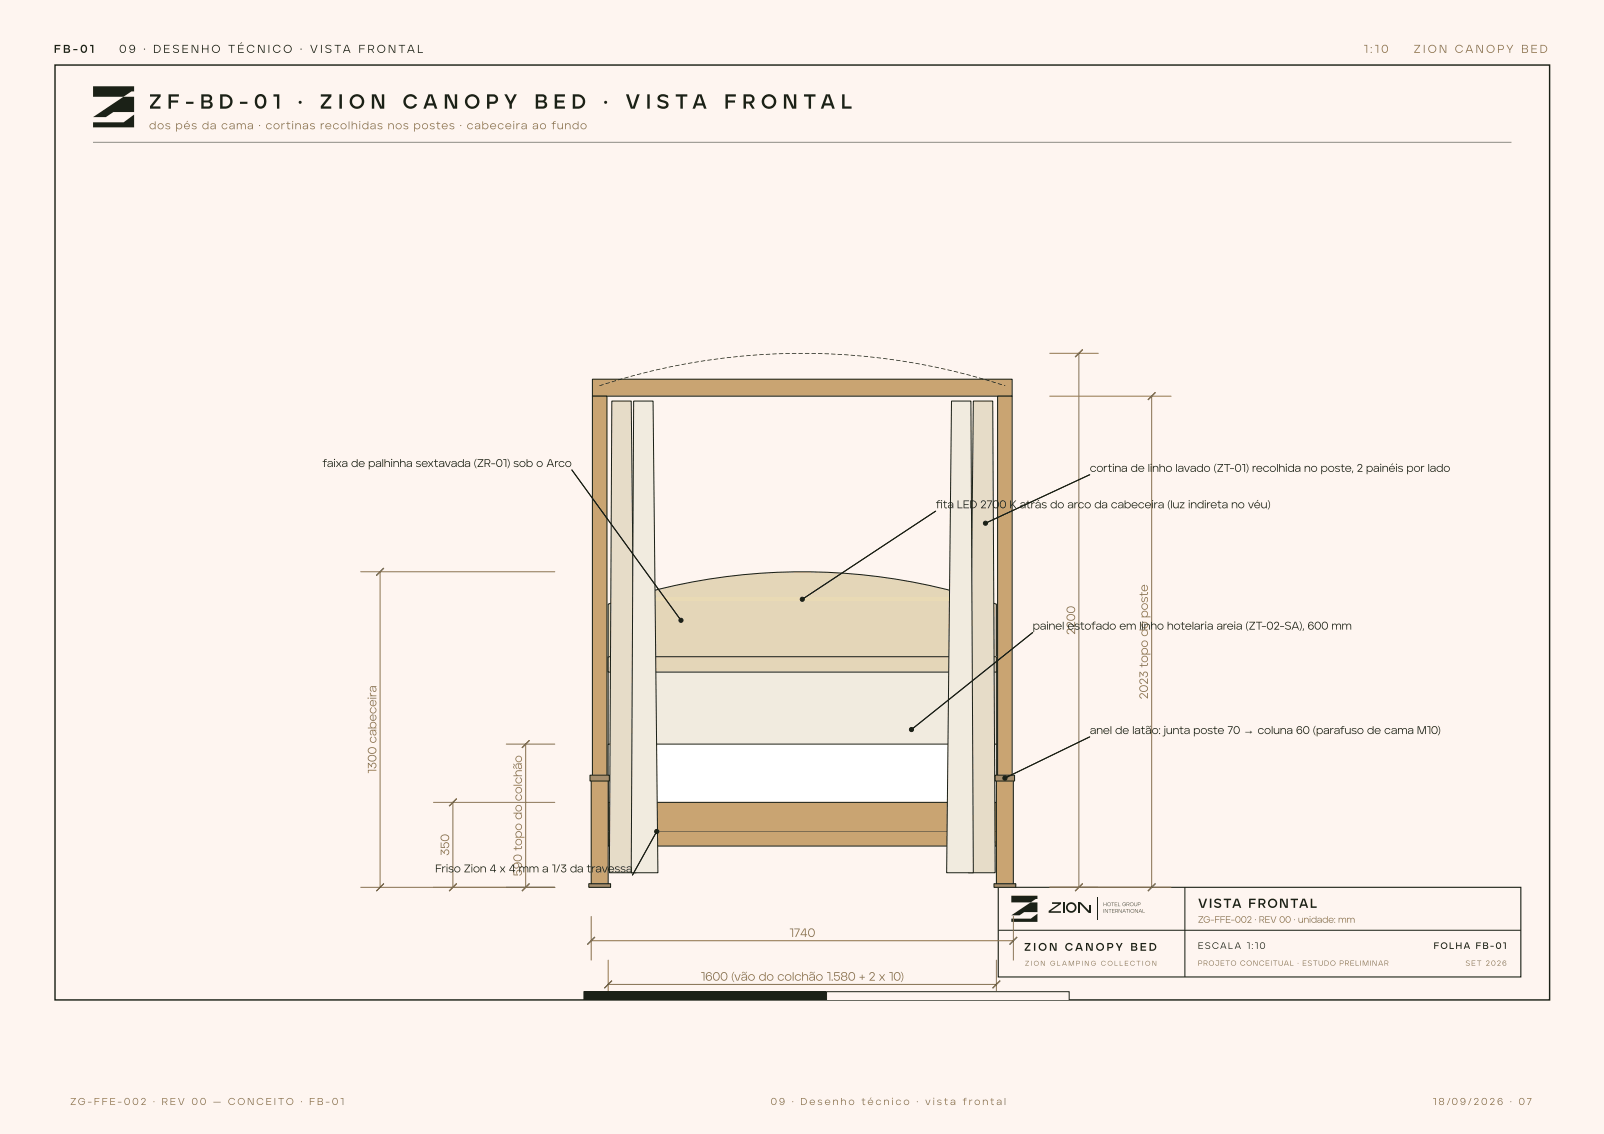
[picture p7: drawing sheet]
<svg xmlns="http://www.w3.org/2000/svg" width="297mm" height="210mm" viewBox="0 0 297 210" stroke-linecap="round" stroke-linejoin="round" font-family="sans-serif">
<g fill="#fef5f0">
<path d="M0 0h297v209.9h-297z"/>
<path d="M10.1 11.9h277v173.3h-277z"/>
</g>
<path d="M10.2 12h276.7v173.1h-276.7z" fill="none" stroke="#1b2117" stroke-width=".26"/>
<g fill="#1b2117">
<path d="M17.2 16h7.6v.9h-.5l-1.4 1h-5.7z"/>
<path d="M17.2 21.7l5.7-3.8h1.9v2.8h-3.8l-1.4 1z"/>
<path d="M17.2 22.6h5.7l1.9-1.4v2.4h-7.6z"/>
</g>
<path d="M17.2 26.3h262.7" fill="none" stroke="#1b2117" stroke-width=".19"/>
<path d="M184.8 164.2h96.8v16.6h-96.8z" fill="#fef5f0"/>
<path d="M184.8 164.2h96.8v16.6h-96.8z" fill="none" stroke="#1b2117" stroke-width=".21"/>
<path d="M184.8 172.2h96.8M219.4 164.2v16.6" fill="none" stroke="#1b2117" stroke-width=".19"/>
<g fill="#1b2117">
<path d="M187.3 165.8h4.8v.6h-.3l-1 .6h-3.5z"/>
<path d="M187.3 169.4l3.5-2.4h1.3v1.8h-2.4l-.9 .6z"/>
<path d="M187.3 170h3.6l1.2-.9v1.5h-4.8z"/>
<path d="M194.8 167h1.7v.3l-2 1.4h2v.2h-2.3v-.3l1.8-1.3h-1.2z"/>
<path d="M196.8 167h.3v1.9h-.3z"/>
</g>
<circle cx="198.4" cy="168" r=".82" fill="none" stroke="#1b2117" stroke-width=".32"/>
<g fill="#1b2117">
<path d="M199.6 167h.3v1.9h-.3z"/>
<path d="M199.7 167h.4l1.9 1.9h-.5z"/>
<path d="M201.8 167.6h.3v1.3h-.3z"/>
</g>
<path d="M203.2 166.1v4.2" fill="none" stroke="#1b2117" stroke-width=".19"/>
<path d="M112.6 111.8a110.8 110.8 0 0 1 71.9 0v12.6h-71.9z" fill="#e4d6b8"/>
<path d="M112.6 111.8a110.8 110.8 0 0 1 71.9 0v12.6h-71.9z" fill="none" stroke="#1b2117" stroke-width=".19"/>
<path d="M112.6 121.6h71.9v26.9h-71.9z" fill="#f1ebdf"/>
<path d="M112.6 121.6h71.9v26.9h-71.9z" fill="none" stroke="#1b2117" stroke-width=".19"/>
<path d="M112.6 121.6h71.9v2.8h-71.9z" fill="#e4d6b8"/>
<path d="M112.6 121.6h71.9v2.8h-71.9z" fill="none" stroke="#1b2117" stroke-width=".19"/>
<path d="M115.5 110.9h66.1" fill="none" stroke="#f7e3b0" stroke-width=".69"/>
<path d="M112.6 137.7h71.9v11.3h-71.9z" fill="#fff"/>
<path d="M112.6 137.7h71.9v11.3h-71.9z" fill="none" stroke="#1b2117" stroke-width=".19"/>
<path d="M112.6 148.5h71.9v8.1h-71.9z" fill="#c9a472"/>
<path d="M112.6 148.5h71.9v8.1h-71.9z" fill="none" stroke="#1b2117" stroke-width=".19"/>
<path d="M112.6 153.9h71.9" fill="none" stroke="#8b714e" stroke-width=".24"/>
<path d="M113.3 74.2h3.6l.9 87.3h-5z" fill="#e6dcc8"/>
<path d="M113.3 74.2h3.6l.9 87.3h-5z" fill="none" stroke="#1b2117" stroke-width=".19"/>
<path d="M117.3 74.2h3.6l.9 87.3h-4.9z" fill="#f1ebdf"/>
<path d="M117.3 74.2h3.6l.9 87.3h-4.9z" fill="none" stroke="#1b2117" stroke-width=".19"/>
<path d="M180.2 74.2h3.6l.5 87.3h-5z" fill="#e6dcc8"/>
<path d="M180.2 74.2h3.6l.5 87.3h-5z" fill="none" stroke="#1b2117" stroke-width=".19"/>
<path d="M176.2 74.2h3.6l.4 87.3h-4.9z" fill="#f1ebdf"/>
<path d="M176.2 74.2h3.6l.4 87.3h-4.9z" fill="none" stroke="#1b2117" stroke-width=".19"/>
<path d="M109.7 70.2h77.7v3.1h-77.7z" fill="#c9a472"/>
<path d="M109.7 70.2h77.7v3.1h-77.7z" fill="none" stroke="#1b2117" stroke-width=".19"/>
<path d="M111 71.3l.8-.1-.7 .2zM112.1 71l.8-.2-.7 .3zM113.3 70.6l.8-.2-.7 .3zM114.4 70.3l.8-.2-.7 .3zM115.6 69.9l.8-.1-.7 .2zM116.8 69.6l.8-.2-.7 .3zM117.9 69.3l.8-.1-.7 .2zM119.1 69l.8-.1-.7 .2zM120.3 68.7l.8-.1-.7 .2zM121.5 68.4l.8-.1-.8 .2zM122.6 68.2l.9-.2-.8 .3zM123.8 67.9l.8-.1-.7 .2zM125 67.7l.8-.1-.7 .2zM126.2 67.4l.8-.1-.7 .3zM127.4 67.2l.8-.1-.7 .2zM128.6 67l.8-.1-.7 .2zM129.8 66.8l.8-.1-.7 .2zM131 66.6h.8l-.8 .1zM132.2 66.5l.8-.1-.8 .2zM133.4 66.3h.8l-.8 .1zM134.6 66.2l.8-.1-.8 .2zM135.8 66h.8l-.8 .1zM137 65.9h.8l-.8 .1zM138.2 65.8h.8l-.8 .1zM139.4 65.7h.8l-.7 .1zM140.6 65.6h.8l-.7 .1zM141.8 65.5h.8l-.7 .2zM143 65.5h.8l-.7 .1zM144.2 65.4l.8 .1h-.7zM145.4 65.4h.8l-.7 .1zM146.6 65.4h.9l-.8 .1zM147.9 65.4h.8l-.8 .1zM149.1 65.4h.8l-.8 .1zM150.3 65.4h.8l-.8 .1zM151.5 65.4l.8 .1h-.8zM152.7 65.4l.8 .1h-.8zM153.9 65.5l.8 .1h-.8zM155.1 65.5l.8 .1-.7 .1zM156.3 65.6l.8 .1h-.7zM157.5 65.7l.8 .1h-.7zM158.7 65.8l.8 .1h-.7zM159.9 65.9l.8 .1h-.7zM161.1 66l.8 .2-.7-.1zM162.3 66.1l.8 .2h-.7zM163.5 66.3l.8 .1h-.7zM164.7 66.4l.8 .2h-.7zM165.9 66.6l.8 .2-.7-.1zM167.1 66.8l.8 .2-.7-.1zM168.3 67l.8 .2-.7-.1zM169.5 67.2l.8 .2-.7-.1zM170.7 67.4l.8 .2-.8-.1zM171.9 67.6l.8 .2h-.8zM173.1 67.9l.8 .2-.8-.1zM174.3 68.1l.8 .3-.8-.1zM175.5 68.4l.7 .2-.7-.1zM176.6 68.7l.8 .2-.7-.1zM177.8 69l.8 .2-.8-.1zM179 69.3l.8 .2-.8-.1zM180.2 69.6l.7 .2-.7-.1zM181.3 69.9l.8 .3-.8-.2zM182.5 70.2l.7 .3-.7-.2zM183.6 70.6l.8 .3-.7-.2zM184.8 70.9l.8 .3-.8-.1zM186 71.3l.1 .1z" fill="#1b2117"/>
<path d="M109.5 144h3.1v20.2h-3.1z" fill="#c9a472"/>
<path d="M109.5 144h3.1v20.2h-3.1z" fill="none" stroke="#1b2117" stroke-width=".19"/>
<path d="M109 163.6h4.1v.6h-4.1z" fill="#a48a57"/>
<path d="M109 163.6h4.1v.6h-4.1z" fill="none" stroke="#1b2117" stroke-width=".19"/>
<path d="M109.7 73.3h2.7v70.7h-2.7z" fill="#c9a472"/>
<path d="M109.7 73.3h2.7v70.7h-2.7z" fill="none" stroke="#1b2117" stroke-width=".19"/>
<path d="M109.2 143.5h3.6v1.1h-3.6z" fill="#a48a57"/>
<path d="M109.2 143.5h3.6v1.1h-3.6z" fill="none" stroke="#1b2117" stroke-width=".19"/>
<path d="M184.5 144h3.1v20.2h-3.1z" fill="#c9a472"/>
<path d="M184.5 144h3.1v20.2h-3.1z" fill="none" stroke="#1b2117" stroke-width=".19"/>
<path d="M184 163.6h4.1v.6h-4.1z" fill="#a48a57"/>
<path d="M184 163.6h4.1v.6h-4.1z" fill="none" stroke="#1b2117" stroke-width=".19"/>
<path d="M184.7 73.3h2.7v70.7h-2.7z" fill="#c9a472"/>
<path d="M184.7 73.3h2.7v70.7h-2.7z" fill="none" stroke="#1b2117" stroke-width=".19"/>
<path d="M184.3 143.5h3.6v1.1h-3.6z" fill="#a48a57"/>
<path d="M173.3 94.6l-24.7 16.3M184.3 143.5h3.6v1.1h-3.6z" fill="none" stroke="#1b2117" stroke-width=".19"/>
<g fill="none" stroke="#8b714e" stroke-width=".19">
<path d="M194.4 65.4h9M194.4 73.3h22.4M199.8 65.4v98.8M200.5 64.7l-1.4 1.4M213.3 73.3v90.9M213.9 72.6l-1.3 1.4M66.8 105.8h35.9M70.4 105.8v58.4M71.1 105.1l-1.4 1.4M93.7 137.7h9M97.3 137.7v26.5M98 137l-1.4 1.4"/>
<path d="M80.3 148.5h22.4M83.9 148.5v15.7M84.6 147.8l-1.4 1.4M66.8 164.2h35.9M71.1 163.5l-1.4 1.4M84.6 163.5l-1.4 1.4M98 163.5l-1.4 1.4M109.5 169.6v8.1M109.5 174.1h78.1M110.2 173.4l-1.4 1.4M112.6 177.7v7.3M184.5 177.7v7.3"/>
<path d="M187.6 169.6v8.1M188.3 173.4l-1.3 1.4M194.4 164.2h22.4M200.5 163.5l-1.4 1.4M213.9 163.5l-1.3 1.4M112.6 182.2h71.9M113.3 181.5l-1.4 1.4M185.2 181.5l-1.4 1.4"/>
</g>
<g fill="#000">
<path d="M199.1 66.1l1.4-1.4zM212.6 74l1.3-1.4zM69.7 106.5l1.4-1.4zM148.6 110.9l24.7-16.3zM96.6 138.4l1.4-1.4zM83.2 149.2l1.4-1.4zM69.7 164.9l1.4-1.4zM83.2 164.9l1.4-1.4zM96.6 164.9l1.4-1.4zM108.8 174.8l1.4-1.4zM188.3 173.4l-1.3 1.4zM199.1 164.9l1.4-1.4z"/>
<path d="M212.6 164.9l1.3-1.4zM111.9 182.9l1.4-1.4zM183.8 182.9l1.4-1.4z"/>
</g>
<circle cx="148.6" cy="110.9" r=".38" fill="#1b2117"/>
<g fill="none" stroke="#1b2117" stroke-width=".19">
<path d="M105.9 87l20.2 27.8"/>
<circle cx="148.6" cy="110.9" r=".38"/>
</g>
<path d="M105.9 87l20.2 27.8z" fill="#000"/>
<circle cx="126.1" cy="114.8" r=".38" fill="#1b2117"/>
<g fill="none" stroke="#1b2117" stroke-width=".19">
<path d="M191.2 117.1l-22.4 17.9"/>
<circle cx="126.1" cy="114.8" r=".38"/>
</g>
<path d="M168.8 135l22.4-17.9z" fill="#000"/>
<circle cx="168.8" cy="135" r=".38" fill="#1b2117"/>
<g fill="none" stroke="#1b2117" stroke-width=".19">
<path d="M201.8 87.9l-19.3 8.9"/>
<circle cx="168.8" cy="135" r=".38"/>
</g>
<path d="M182.5 96.8l19.3-8.9z" fill="#000"/>
<circle cx="182.5" cy="96.8" r=".38" fill="#1b2117"/>
<g fill="none" stroke="#1b2117" stroke-width=".19">
<path d="M121.6 153.9l-4.5 8.1"/>
<circle cx="182.5" cy="96.8" r=".38"/>
</g>
<path d="M121.6 153.9l-4.5 8.1z" fill="#000"/>
<circle cx="121.6" cy="153.9" r=".38" fill="#1b2117"/>
<g fill="none" stroke="#1b2117" stroke-width=".19">
<path d="M201.8 136.4l-15.7 7.6"/>
<circle cx="121.6" cy="153.9" r=".38"/>
</g>
<path d="M186.1 144l15.7-7.6z" fill="#000"/>
<circle cx="186.1" cy="144" r=".38" fill="#1b2117"/>
<circle cx="186.1" cy="144" r=".38" fill="none" stroke="#1b2117" stroke-width=".19"/>
<path d="M108.1 183.6h45v1.4h-45z" fill="#1b2117"/>
<path d="M108.1 185v-1.4h45v1.4" fill="none" stroke="#1b2117" stroke-width=".19"/>
<path d="M153.1 183.6h44.9v1.4h-44.9z" fill="#fef5f0"/>
<path d="M153.1 185v-1.4h44.9v1.4" fill="none" stroke="#1b2117" stroke-width=".19"/>
<g font-size="3.8" fill="#1b2117">
<text x="27.6" y="20.1">Z F - B D - 0</text>
<text x="50.5" y="20.1">1</text>
<text x="55.1" y="20.1">·</text>
<text x="59.2" y="20.1">Z I O N</text>
<text x="74.6" y="20.1">C A N O P Y</text>
<text x="99" y="20.1">B E D</text>
<text x="111.7" y="20.1">·</text>
<text x="115.8" y="20.1">V I S T A</text>
<text x="134.1" y="20.1">F R O N T A L</text>
</g>
<text font-size="2.4" fill="#1b2117" x="221.8" y="168">VISTA FRONTAL</text>
<g font-size="2.2" fill="#8b714e">
<text x="199.1" y="117.5" transform="rotate(-90 199.1 117.5)">2200</text>
<text x="212.6" y="129.4" transform="rotate(-90 212.6 129.4)">2023 topo do poste</text>
<text x="69.7" y="143.2" transform="rotate(-90 69.7 143.2)">1300 cabeceira</text>
<text x="96.6" y="148.3" transform="rotate(-90 96.6 148.3)">colchão</text>
<text x="83.2" y="158.4" transform="rotate(-90 83.2 158.4)">350</text>
<text x="96.6" y="162.2" transform="rotate(-90 96.6 162.2)">590 topo do</text>
<text x="146.1" y="173.4">1740</text>
<text x="129.7" y="181.5">1600 (vão do colchão 1.580 + 2 x 10)</text>
</g>
<g font-size="2.1" fill="#1b2117">
<text x="10" y="9.8">F B - 0</text>
<text x="16.6" y="9.8">1</text>
<text x="22.1" y="9.8">0</text>
<text x="23.8" y="9.8">9 · D E S E N H O T É C N I C O · V I S TA F R O N TA L</text>
<text x="59.7" y="86.4">faixa de palhinha sextavada (ZR-01) sob o Arco</text>
<text x="201.8" y="87.3">cortina de li</text>
<text x="213.4" y="87.3">nho lavado (ZT-01) recolhida no poste, 2 painéis por lado</text>
<text x="173.3" y="94.1">fta LED 270</text>
<text x="173.3" y="94.1">i</text>
<text x="185.1" y="94.1">0 K atrás do arco da cabecei</text>
<text x="213.6" y="94.1">ra (luz indireta no véu)</text>
<text x="191.2" y="116.5">painel es</text>
<text x="200" y="116.5">tofado em linho hotelaria areia (ZT-02-SA), 600 mm</text>
<text x="201.8" y="135.9">anel de latão: junta poste 70 → coluna 60 (parafuso de cama M10)</text>
<text x="80.6" y="161.5">Fris</text>
<text x="84" y="161.5">o Zion 4 x 4 m</text>
<text x="97.9" y="161.5">m a 1/3 da t</text>
<text x="109.5" y="161.5">ravessa</text>
<text x="189.6" y="176">Z I O N CA N O PY B E D</text>
</g>
<g font-size="2.1" fill="#8b714e">
<text x="252.5" y="9.8">1 : 1</text>
<text x="255.8" y="9.8">0</text>
<text x="261.8" y="9.8">Z I O N CA N O PY B E D</text>
<text x="27.6" y="23.9">dos pés da cama · cortinas recolhidas nos postes · cabeceira ao fundo</text>
</g>
<g font-size="1.9" fill="#8b714e">
<text x="13" y="204.5">ZG - F F E - 0</text>
<text x="24.5" y="204.5">0</text>
<text x="26" y="204.5">2 · R E V 0</text>
<text x="37" y="204.5">0 — C O N C E I TO · F B - 0</text>
<text x="63" y="204.5">1</text>
<text x="142.7" y="204.5">0</text>
<text x="144.2" y="204.5">9 · D e s e n h o t é c n i c o · v i s t a f ro n t a l</text>
<text x="265.3" y="204.5">1</text>
<text x="266.4" y="204.5">8 /0</text>
<text x="270.3" y="204.5">9 / 2</text>
<text x="274.3" y="204.5">0</text>
<text x="275.8" y="204.5">2</text>
<text x="277.2" y="204.5">6 · 0</text>
<text x="282.7" y="204.5">7</text>
</g>
<text font-size="1.7" fill="#8b714e" x="221.8" y="170.8">ZG-FFE-002 · REV 00 · unidade: mm</text>
<g font-size="1.7" fill="#1b2117">
<text x="221.8" y="175.6">ESCALA 1:10</text>
<text x="265.5" y="175.6">FOLHA FB-01</text>
</g>
<g font-size="1.4" fill="#8b714e">
<text x="221.8" y="178.7">PROJETO CONCEITUAL · ESTUDO PRELIMINAR</text>
<text x="271.4" y="178.7">SET 2026</text>
</g>
<text font-size="1.3" fill="#8b714e" x="189.8" y="178.7">Z I O N G L A M P I N G C O L L E CT I O N</text>
<g font-size="1" fill="#1b2117">
<text x="204.3" y="167.7">HOTEL GROUP</text>
<text x="204.3" y="168.9">INTERNATIONAL</text>
</g>
</svg>
